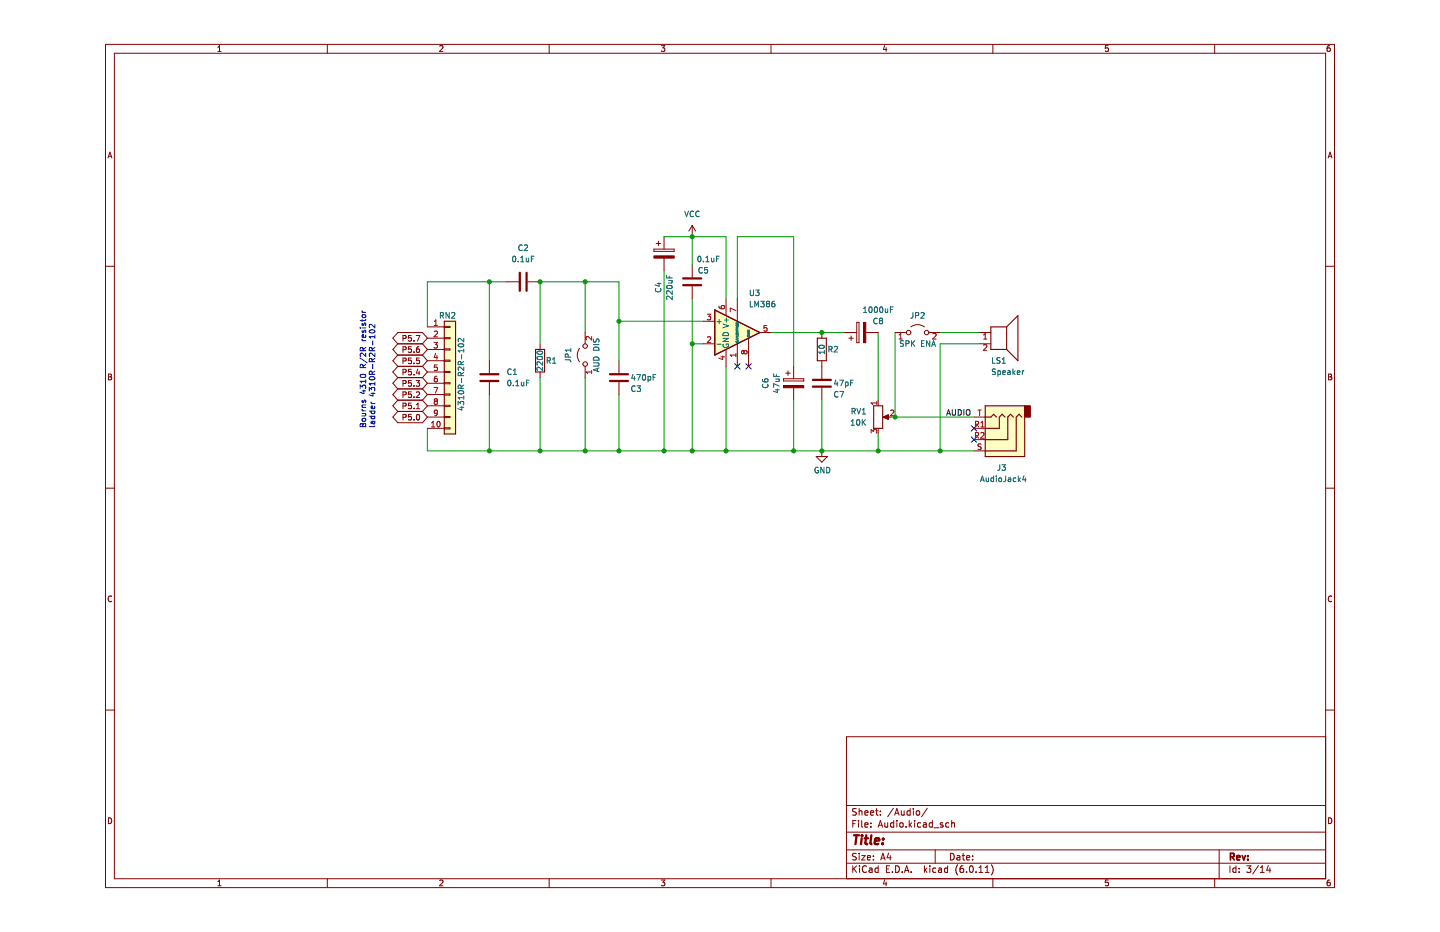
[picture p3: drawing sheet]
(kicad_sch (version 20211123) (generator eeschema)

 (paper "A4")

 (lib_symbols
  (symbol "Amplifier_Audio:LM386" (pin_names (offset 0.127)) (in_bom yes) (on_board yes)
   (property "Reference" "U" (id 0) (at 1.27 7.62 0) (effects (font (size 1.27 1.27)) (justify left)))
   (property "Value" "LM386" (id 1) (at 1.27 5.08 0) (effects (font (size 1.27 1.27)) (justify left)))
   (property "Footprint" "" (id 2) (at 2.54 2.54 0) (effects (font (size 1.27 1.27)) hide))
   (property "Datasheet" "http://www.ti.com/lit/ds/symlink/lm386.pdf" (id 3) (at 5.08 5.08 0) (effects (font (size 1.27 1.27)) hide))
   (symbol "LM386_0_1"
    (polyline (pts (xy 5.08 0) (xy -5.08 5.08) (xy -5.08 -5.08) (xy 5.08 0)) (stroke (width 0.254) (type default) (color 0 0 0 0)) (fill (type background))))
   (symbol "LM386_1_1"
    (pin input line (at 0 -7.62 90) (length 5.08) (name "GAIN" (effects (font (size 0.508 0.508)))) (number "1" (effects (font (size 1.27 1.27)))))
    (pin input line (at -7.62 -2.54 0) (length 2.54) (name "-" (effects (font (size 1.27 1.27)))) (number "2" (effects (font (size 1.27 1.27)))))
    (pin input line (at -7.62 2.54 0) (length 2.54) (name "+" (effects (font (size 1.27 1.27)))) (number "3" (effects (font (size 1.27 1.27)))))
    (pin power_in line (at -2.54 -7.62 90) (length 3.81) (name "GND" (effects (font (size 1.27 1.27)))) (number "4" (effects (font (size 1.27 1.27)))))
    (pin output line (at 7.62 0 180) (length 2.54) (name "~" (effects (font (size 1.27 1.27)))) (number "5" (effects (font (size 1.27 1.27)))))
    (pin power_in line (at -2.54 7.62 270) (length 3.81) (name "V+" (effects (font (size 1.27 1.27)))) (number "6" (effects (font (size 1.27 1.27)))))
    (pin input line (at 0 7.62 270) (length 5.08) (name "BYPASS" (effects (font (size 0.508 0.508)))) (number "7" (effects (font (size 1.27 1.27)))))
    (pin input line (at 2.54 -7.62 90) (length 6.35) (name "GAIN" (effects (font (size 0.508 0.508)))) (number "8" (effects (font (size 1.27 1.27)))))))
  (symbol "Connector:AudioJack4" (in_bom yes) (on_board yes)
   (property "Reference" "J" (id 0) (at 0 8.89 0) (effects (font (size 1.27 1.27))))
   (property "Value" "AudioJack4" (id 1) (at 0 6.35 0) (effects (font (size 1.27 1.27))))
   (property "Footprint" "" (id 2) (at 0 0 0) (effects (font (size 1.27 1.27)) hide))
   (property "Datasheet" "~" (id 3) (at 0 0 0) (effects (font (size 1.27 1.27)) hide))
   (symbol "AudioJack4_0_1"
    (rectangle (start -6.35 -5.08) (end -7.62 -7.62) (stroke (width 0.254) (type default) (color 0 0 0 0)) (fill (type outline)))
    (polyline (pts (xy 0 -5.08) (xy 0.635 -5.715) (xy 1.27 -5.08) (xy 2.54 -5.08)) (stroke (width 0.254) (type default) (color 0 0 0 0)) (fill (type none)))
    (polyline (pts (xy -5.715 -5.08) (xy -5.08 -5.715) (xy -4.445 -5.08) (xy -4.445 2.54) (xy 2.54 2.54)) (stroke (width 0.254) (type default) (color 0 0 0 0)) (fill (type none)))
    (polyline (pts (xy -1.905 -5.08) (xy -1.27 -5.715) (xy -0.635 -5.08) (xy -0.635 -2.54) (xy 2.54 -2.54)) (stroke (width 0.254) (type default) (color 0 0 0 0)) (fill (type none)))
    (polyline (pts (xy 2.54 0) (xy -2.54 0) (xy -2.54 -5.08) (xy -3.175 -5.715) (xy -3.81 -5.08)) (stroke (width 0.254) (type default) (color 0 0 0 0)) (fill (type none)))
    (rectangle (start 2.54 3.81) (end -6.35 -7.62) (stroke (width 0.254) (type default) (color 0 0 0 0)) (fill (type background))))
   (symbol "AudioJack4_1_1"
    (pin passive line (at 5.08 -2.54 180) (length 2.54) (name "~" (effects (font (size 1.27 1.27)))) (number "R1" (effects (font (size 1.27 1.27)))))
    (pin passive line (at 5.08 0 180) (length 2.54) (name "~" (effects (font (size 1.27 1.27)))) (number "R2" (effects (font (size 1.27 1.27)))))
    (pin passive line (at 5.08 2.54 180) (length 2.54) (name "~" (effects (font (size 1.27 1.27)))) (number "S" (effects (font (size 1.27 1.27)))))
    (pin passive line (at 5.08 -5.08 180) (length 2.54) (name "~" (effects (font (size 1.27 1.27)))) (number "T" (effects (font (size 1.27 1.27)))))))
  (symbol "Connector_Generic:Conn_01x10" (pin_names (offset 1.016) hide) (in_bom yes) (on_board yes)
   (property "Reference" "J" (id 0) (at 0 12.7 0) (effects (font (size 1.27 1.27))))
   (property "Value" "Conn_01x10" (id 1) (at 0 -15.24 0) (effects (font (size 1.27 1.27))))
   (property "Footprint" "" (id 2) (at 0 0 0) (effects (font (size 1.27 1.27)) hide))
   (property "Datasheet" "~" (id 3) (at 0 0 0) (effects (font (size 1.27 1.27)) hide))
   (symbol "Conn_01x10_1_1"
    (rectangle (start -1.27 -12.573) (end 0 -12.827) (stroke (width 0.1524) (type default) (color 0 0 0 0)) (fill (type none)))
    (rectangle (start -1.27 -10.033) (end 0 -10.287) (stroke (width 0.1524) (type default) (color 0 0 0 0)) (fill (type none)))
    (rectangle (start -1.27 -7.493) (end 0 -7.747) (stroke (width 0.1524) (type default) (color 0 0 0 0)) (fill (type none)))
    (rectangle (start -1.27 -4.953) (end 0 -5.207) (stroke (width 0.1524) (type default) (color 0 0 0 0)) (fill (type none)))
    (rectangle (start -1.27 -2.413) (end 0 -2.667) (stroke (width 0.1524) (type default) (color 0 0 0 0)) (fill (type none)))
    (rectangle (start -1.27 0.127) (end 0 -0.127) (stroke (width 0.1524) (type default) (color 0 0 0 0)) (fill (type none)))
    (rectangle (start -1.27 2.667) (end 0 2.413) (stroke (width 0.1524) (type default) (color 0 0 0 0)) (fill (type none)))
    (rectangle (start -1.27 5.207) (end 0 4.953) (stroke (width 0.1524) (type default) (color 0 0 0 0)) (fill (type none)))
    (rectangle (start -1.27 7.747) (end 0 7.493) (stroke (width 0.1524) (type default) (color 0 0 0 0)) (fill (type none)))
    (rectangle (start -1.27 10.287) (end 0 10.033) (stroke (width 0.1524) (type default) (color 0 0 0 0)) (fill (type none)))
    (rectangle (start -1.27 11.43) (end 1.27 -13.97) (stroke (width 0.254) (type default) (color 0 0 0 0)) (fill (type background)))
    (pin passive line (at -5.08 10.16 0) (length 3.81) (name "Pin_1" (effects (font (size 1.27 1.27)))) (number "1" (effects (font (size 1.27 1.27)))))
    (pin passive line (at -5.08 -12.7 0) (length 3.81) (name "Pin_10" (effects (font (size 1.27 1.27)))) (number "10" (effects (font (size 1.27 1.27)))))
    (pin passive line (at -5.08 7.62 0) (length 3.81) (name "Pin_2" (effects (font (size 1.27 1.27)))) (number "2" (effects (font (size 1.27 1.27)))))
    (pin passive line (at -5.08 5.08 0) (length 3.81) (name "Pin_3" (effects (font (size 1.27 1.27)))) (number "3" (effects (font (size 1.27 1.27)))))
    (pin passive line (at -5.08 2.54 0) (length 3.81) (name "Pin_4" (effects (font (size 1.27 1.27)))) (number "4" (effects (font (size 1.27 1.27)))))
    (pin passive line (at -5.08 0 0) (length 3.81) (name "Pin_5" (effects (font (size 1.27 1.27)))) (number "5" (effects (font (size 1.27 1.27)))))
    (pin passive line (at -5.08 -2.54 0) (length 3.81) (name "Pin_6" (effects (font (size 1.27 1.27)))) (number "6" (effects (font (size 1.27 1.27)))))
    (pin passive line (at -5.08 -5.08 0) (length 3.81) (name "Pin_7" (effects (font (size 1.27 1.27)))) (number "7" (effects (font (size 1.27 1.27)))))
    (pin passive line (at -5.08 -7.62 0) (length 3.81) (name "Pin_8" (effects (font (size 1.27 1.27)))) (number "8" (effects (font (size 1.27 1.27)))))
    (pin passive line (at -5.08 -10.16 0) (length 3.81) (name "Pin_9" (effects (font (size 1.27 1.27)))) (number "9" (effects (font (size 1.27 1.27)))))))
  (symbol "Device:C" (pin_numbers hide) (pin_names (offset 0.254)) (in_bom yes) (on_board yes)
   (property "Reference" "C" (id 0) (at 0.635 2.54 0) (effects (font (size 1.27 1.27)) (justify left)))
   (property "Value" "C" (id 1) (at 0.635 -2.54 0) (effects (font (size 1.27 1.27)) (justify left)))
   (property "Footprint" "" (id 2) (at 0.9652 -3.81 0) (effects (font (size 1.27 1.27)) hide))
   (property "Datasheet" "~" (id 3) (at 0 0 0) (effects (font (size 1.27 1.27)) hide))
   (symbol "C_0_1"
    (polyline (pts (xy -2.032 -0.762) (xy 2.032 -0.762)) (stroke (width 0.508) (type default) (color 0 0 0 0)) (fill (type none)))
    (polyline (pts (xy -2.032 0.762) (xy 2.032 0.762)) (stroke (width 0.508) (type default) (color 0 0 0 0)) (fill (type none))))
   (symbol "C_1_1"
    (pin passive line (at 0 3.81 270) (length 2.794) (name "~" (effects (font (size 1.27 1.27)))) (number "1" (effects (font (size 1.27 1.27)))))
    (pin passive line (at 0 -3.81 90) (length 2.794) (name "~" (effects (font (size 1.27 1.27)))) (number "2" (effects (font (size 1.27 1.27)))))))
  (symbol "Device:C_Polarized" (pin_numbers hide) (pin_names (offset 0.254)) (in_bom yes) (on_board yes)
   (property "Reference" "C" (id 0) (at 0.635 2.54 0) (effects (font (size 1.27 1.27)) (justify left)))
   (property "Value" "C_Polarized" (id 1) (at 0.635 -2.54 0) (effects (font (size 1.27 1.27)) (justify left)))
   (property "Footprint" "" (id 2) (at 0.9652 -3.81 0) (effects (font (size 1.27 1.27)) hide))
   (property "Datasheet" "~" (id 3) (at 0 0 0) (effects (font (size 1.27 1.27)) hide))
   (symbol "C_Polarized_0_1"
    (rectangle (start -2.286 0.508) (end 2.286 1.016) (stroke (width 0) (type default) (color 0 0 0 0)) (fill (type none)))
    (polyline (pts (xy -1.778 2.286) (xy -0.762 2.286)) (stroke (width 0) (type default) (color 0 0 0 0)) (fill (type none)))
    (polyline (pts (xy -1.27 2.794) (xy -1.27 1.778)) (stroke (width 0) (type default) (color 0 0 0 0)) (fill (type none)))
    (rectangle (start 2.286 -0.508) (end -2.286 -1.016) (stroke (width 0) (type default) (color 0 0 0 0)) (fill (type outline))))
   (symbol "C_Polarized_1_1"
    (pin passive line (at 0 3.81 270) (length 2.794) (name "~" (effects (font (size 1.27 1.27)))) (number "1" (effects (font (size 1.27 1.27)))))
    (pin passive line (at 0 -3.81 90) (length 2.794) (name "~" (effects (font (size 1.27 1.27)))) (number "2" (effects (font (size 1.27 1.27)))))))
  (symbol "Device:R" (pin_numbers hide) (pin_names (offset 0)) (in_bom yes) (on_board yes)
   (property "Reference" "R" (id 0) (at 2.032 0 90) (effects (font (size 1.27 1.27))))
   (property "Value" "R" (id 1) (at 0 0 90) (effects (font (size 1.27 1.27))))
   (property "Footprint" "" (id 2) (at -1.778 0 90) (effects (font (size 1.27 1.27)) hide))
   (property "Datasheet" "~" (id 3) (at 0 0 0) (effects (font (size 1.27 1.27)) hide))
   (symbol "R_0_1"
    (rectangle (start -1.016 -2.54) (end 1.016 2.54) (stroke (width 0.254) (type default) (color 0 0 0 0)) (fill (type none))))
   (symbol "R_1_1"
    (pin passive line (at 0 3.81 270) (length 1.27) (name "~" (effects (font (size 1.27 1.27)))) (number "1" (effects (font (size 1.27 1.27)))))
    (pin passive line (at 0 -3.81 90) (length 1.27) (name "~" (effects (font (size 1.27 1.27)))) (number "2" (effects (font (size 1.27 1.27)))))))
  (symbol "Device:R_Potentiometer" (pin_names (offset 1.016) hide) (in_bom yes) (on_board yes)
   (property "Reference" "RV" (id 0) (at -4.445 0 90) (effects (font (size 1.27 1.27))))
   (property "Value" "R_Potentiometer" (id 1) (at -2.54 0 90) (effects (font (size 1.27 1.27))))
   (property "Footprint" "" (id 2) (at 0 0 0) (effects (font (size 1.27 1.27)) hide))
   (property "Datasheet" "~" (id 3) (at 0 0 0) (effects (font (size 1.27 1.27)) hide))
   (symbol "R_Potentiometer_0_1"
    (polyline (pts (xy 2.54 0) (xy 1.524 0)) (stroke (width 0) (type default) (color 0 0 0 0)) (fill (type none)))
    (polyline (pts (xy 1.143 0) (xy 2.286 0.508) (xy 2.286 -0.508) (xy 1.143 0)) (stroke (width 0) (type default) (color 0 0 0 0)) (fill (type outline)))
    (rectangle (start 1.016 2.54) (end -1.016 -2.54) (stroke (width 0.254) (type default) (color 0 0 0 0)) (fill (type none))))
   (symbol "R_Potentiometer_1_1"
    (pin passive line (at 0 3.81 270) (length 1.27) (name "1" (effects (font (size 1.27 1.27)))) (number "1" (effects (font (size 1.27 1.27)))))
    (pin passive line (at 3.81 0 180) (length 1.27) (name "2" (effects (font (size 1.27 1.27)))) (number "2" (effects (font (size 1.27 1.27)))))
    (pin passive line (at 0 -3.81 90) (length 1.27) (name "3" (effects (font (size 1.27 1.27)))) (number "3" (effects (font (size 1.27 1.27)))))))
  (symbol "Device:Speaker" (pin_names (offset 0) hide) (in_bom yes) (on_board yes)
   (property "Reference" "LS" (id 0) (at 1.27 5.715 0) (effects (font (size 1.27 1.27)) (justify right)))
   (property "Value" "Speaker" (id 1) (at 1.27 3.81 0) (effects (font (size 1.27 1.27)) (justify right)))
   (property "Footprint" "" (id 2) (at 0 -5.08 0) (effects (font (size 1.27 1.27)) hide))
   (property "Datasheet" "~" (id 3) (at -0.254 -1.27 0) (effects (font (size 1.27 1.27)) hide))
   (symbol "Speaker_0_0"
    (rectangle (start -2.54 1.27) (end 1.016 -3.81) (stroke (width 0.254) (type default) (color 0 0 0 0)) (fill (type none)))
    (polyline (pts (xy 1.016 1.27) (xy 3.556 3.81) (xy 3.556 -6.35) (xy 1.016 -3.81)) (stroke (width 0.254) (type default) (color 0 0 0 0)) (fill (type none))))
   (symbol "Speaker_1_1"
    (pin input line (at -5.08 0 0) (length 2.54) (name "1" (effects (font (size 1.27 1.27)))) (number "1" (effects (font (size 1.27 1.27)))))
    (pin input line (at -5.08 -2.54 0) (length 2.54) (name "2" (effects (font (size 1.27 1.27)))) (number "2" (effects (font (size 1.27 1.27)))))))
  (symbol "Jumper:Jumper_2_Open" (pin_names (offset 0) hide) (in_bom yes) (on_board yes)
   (property "Reference" "JP" (id 0) (at 0 2.794 0) (effects (font (size 1.27 1.27))))
   (property "Value" "Jumper_2_Open" (id 1) (at 0 -2.286 0) (effects (font (size 1.27 1.27))))
   (property "Footprint" "" (id 2) (at 0 0 0) (effects (font (size 1.27 1.27)) hide))
   (property "Datasheet" "~" (id 3) (at 0 0 0) (effects (font (size 1.27 1.27)) hide))
   (symbol "Jumper_2_Open_0_0"
    (circle (center -2.032 0) (radius 0.508) (stroke (width 0) (type default) (color 0 0 0 0)) (fill (type none)))
    (circle (center 2.032 0) (radius 0.508) (stroke (width 0) (type default) (color 0 0 0 0)) (fill (type none))))
   (symbol "Jumper_2_Open_0_1"
    (arc (start 1.524 1.27) (mid 0 1.778) (end -1.524 1.27) (stroke (width 0) (type default) (color 0 0 0 0)) (fill (type none))))
   (symbol "Jumper_2_Open_1_1"
    (pin passive line (at -5.08 0 0) (length 2.54) (name "A" (effects (font (size 1.27 1.27)))) (number "1" (effects (font (size 1.27 1.27)))))
    (pin passive line (at 5.08 0 180) (length 2.54) (name "B" (effects (font (size 1.27 1.27)))) (number "2" (effects (font (size 1.27 1.27)))))))
  (symbol "power:GND" (power) (pin_names (offset 0)) (in_bom yes) (on_board yes)
   (property "Reference" "#PWR" (id 0) (at 0 -6.35 0) (effects (font (size 1.27 1.27)) hide))
   (property "Value" "GND" (id 1) (at 0 -3.81 0) (effects (font (size 1.27 1.27))))
   (property "Footprint" "" (id 2) (at 0 0 0) (effects (font (size 1.27 1.27)) hide))
   (property "Datasheet" "" (id 3) (at 0 0 0) (effects (font (size 1.27 1.27)) hide))
   (symbol "GND_0_1"
    (polyline (pts (xy 0 0) (xy 0 -1.27) (xy 1.27 -1.27) (xy 0 -2.54) (xy -1.27 -1.27) (xy 0 -1.27)) (stroke (width 0) (type default) (color 0 0 0 0)) (fill (type none))))
   (symbol "GND_1_1"
    (pin power_in line (at 0 0 270) (length 0) hide (name "GND" (effects (font (size 1.27 1.27)))) (number "1" (effects (font (size 1.27 1.27)))))))
  (symbol "power:VCC" (power) (pin_names (offset 0)) (in_bom yes) (on_board yes)
   (property "Reference" "#PWR" (id 0) (at 0 -3.81 0) (effects (font (size 1.27 1.27)) hide))
   (property "Value" "VCC" (id 1) (at 0 3.81 0) (effects (font (size 1.27 1.27))))
   (property "Footprint" "" (id 2) (at 0 0 0) (effects (font (size 1.27 1.27)) hide))
   (property "Datasheet" "" (id 3) (at 0 0 0) (effects (font (size 1.27 1.27)) hide))
   (symbol "VCC_0_1"
    (polyline (pts (xy -0.762 1.27) (xy 0 2.54)) (stroke (width 0) (type default) (color 0 0 0 0)) (fill (type none)))
    (polyline (pts (xy 0 0) (xy 0 2.54)) (stroke (width 0) (type default) (color 0 0 0 0)) (fill (type none)))
    (polyline (pts (xy 0 2.54) (xy 0.762 1.27)) (stroke (width 0) (type default) (color 0 0 0 0)) (fill (type none))))
   (symbol "VCC_1_1"
    (pin power_in line (at 0 0 90) (length 0) hide (name "VCC" (effects (font (size 1.27 1.27)))) (number "1" (effects (font (size 1.27 1.27))))))))

 (junction (at 135.89 101.6) (diameter 0) (color 0 0 0 0))
 (junction (at 142.24 77.47) (diameter 0) (color 0 0 0 0))
 (junction (at 171.45 101.6) (diameter 0) (color 0 0 0 0))
 (junction (at 107.95 101.6) (diameter 0) (color 0 0 0 0))
 (junction (at 171.45 74.93) (diameter 0) (color 0 0 0 0))
 (junction (at 165.1 101.6) (diameter 0) (color 0 0 0 0))
 (junction (at 187.96 93.98) (diameter 0) (color 0 0 0 0))
 (junction (at 96.52 101.6) (diameter 0) (color 0 0 0 0))
 (junction (at 125.73 101.6) (diameter 0) (color 0 0 0 0))
 (junction (at 142.24 53.34) (diameter 0) (color 0 0 0 0))
 (junction (at 118.11 101.6) (diameter 0) (color 0 0 0 0))
 (junction (at 96.52 63.5) (diameter 0) (color 0 0 0 0))
 (junction (at 142.24 101.6) (diameter 0) (color 0 0 0 0))
 (junction (at 118.11 63.5) (diameter 0) (color 0 0 0 0))
 (junction (at 198.12 101.6) (diameter 0) (color 0 0 0 0))
 (junction (at 107.95 63.5) (diameter 0) (color 0 0 0 0))
 (junction (at 149.86 101.6) (diameter 0) (color 0 0 0 0))
 (junction (at 125.73 72.39) (diameter 0) (color 0 0 0 0))
 (junction (at 184.15 101.6) (diameter 0) (color 0 0 0 0))

 (no_connect (at 205.74 99.06))
 (no_connect (at 152.4 82.55))
 (no_connect (at 205.74 96.52))
 (no_connect (at 154.94 82.55))

 (wire (pts (xy 165.1 101.6) (xy 171.45 101.6)) (stroke (width 0) (type default) (color 0 0 0 0)))
 (wire (pts (xy 184.15 97.79) (xy 184.15 101.6)) (stroke (width 0) (type default) (color 0 0 0 0)))
 (wire (pts (xy 142.24 59.69) (xy 142.24 53.34)) (stroke (width 0) (type default) (color 0 0 0 0)))
 (wire (pts (xy 184.15 101.6) (xy 198.12 101.6)) (stroke (width 0) (type default) (color 0 0 0 0)))
 (wire (pts (xy 118.11 63.5) (xy 125.73 63.5)) (stroke (width 0) (type default) (color 0 0 0 0)))
 (wire (pts (xy 198.12 77.47) (xy 207.01 77.47)) (stroke (width 0) (type default) (color 0 0 0 0)))
 (wire (pts (xy 125.73 63.5) (xy 125.73 72.39)) (stroke (width 0) (type default) (color 0 0 0 0)))
 (wire (pts (xy 187.96 74.93) (xy 187.96 93.98)) (stroke (width 0) (type default) (color 0 0 0 0)))
 (wire (pts (xy 160.02 74.93) (xy 171.45 74.93)) (stroke (width 0) (type default) (color 0 0 0 0)))
 (wire (pts (xy 135.89 60.96) (xy 135.89 101.6)) (stroke (width 0) (type default) (color 0 0 0 0)))
 (wire (pts (xy 125.73 72.39) (xy 144.78 72.39)) (stroke (width 0) (type default) (color 0 0 0 0)))
 (wire (pts (xy 142.24 53.34) (xy 149.86 53.34)) (stroke (width 0) (type default) (color 0 0 0 0)))
 (wire (pts (xy 107.95 63.5) (xy 107.95 77.47)) (stroke (width 0) (type default) (color 0 0 0 0)))
 (wire (pts (xy 107.95 85.09) (xy 107.95 101.6)) (stroke (width 0) (type default) (color 0 0 0 0)))
 (wire (pts (xy 118.11 63.5) (xy 118.11 74.93)) (stroke (width 0) (type default) (color 0 0 0 0)))
 (wire (pts (xy 82.55 73.66) (xy 82.55 63.5)) (stroke (width 0) (type default) (color 0 0 0 0)))
 (wire (pts (xy 82.55 96.52) (xy 82.55 101.6)) (stroke (width 0) (type default) (color 0 0 0 0)))
 (wire (pts (xy 125.73 81.28) (xy 125.73 72.39)) (stroke (width 0) (type default) (color 0 0 0 0)))
 (wire (pts (xy 165.1 82.55) (xy 165.1 53.34)) (stroke (width 0) (type default) (color 0 0 0 0)))
 (wire (pts (xy 142.24 77.47) (xy 142.24 101.6)) (stroke (width 0) (type default) (color 0 0 0 0)))
 (wire (pts (xy 96.52 63.5) (xy 100.33 63.5)) (stroke (width 0) (type default) (color 0 0 0 0)))
 (wire (pts (xy 165.1 90.17) (xy 165.1 101.6)) (stroke (width 0) (type default) (color 0 0 0 0)))
 (wire (pts (xy 96.52 101.6) (xy 107.95 101.6)) (stroke (width 0) (type default) (color 0 0 0 0)))
 (wire (pts (xy 142.24 101.6) (xy 149.86 101.6)) (stroke (width 0) (type default) (color 0 0 0 0)))
 (wire (pts (xy 118.11 101.6) (xy 125.73 101.6)) (stroke (width 0) (type default) (color 0 0 0 0)))
 (wire (pts (xy 144.78 77.47) (xy 142.24 77.47)) (stroke (width 0) (type default) (color 0 0 0 0)))
 (wire (pts (xy 82.55 101.6) (xy 96.52 101.6)) (stroke (width 0) (type default) (color 0 0 0 0)))
 (wire (pts (xy 96.52 81.28) (xy 96.52 63.5)) (stroke (width 0) (type default) (color 0 0 0 0)))
 (wire (pts (xy 187.96 93.98) (xy 205.74 93.98)) (stroke (width 0) (type default) (color 0 0 0 0)))
 (wire (pts (xy 152.4 53.34) (xy 165.1 53.34)) (stroke (width 0) (type default) (color 0 0 0 0)))
 (wire (pts (xy 125.73 88.9) (xy 125.73 101.6)) (stroke (width 0) (type default) (color 0 0 0 0)))
 (wire (pts (xy 152.4 53.34) (xy 152.4 67.31)) (stroke (width 0) (type default) (color 0 0 0 0)))
 (wire (pts (xy 171.45 74.93) (xy 176.53 74.93)) (stroke (width 0) (type default) (color 0 0 0 0)))
 (wire (pts (xy 142.24 53.34) (xy 135.89 53.34)) (stroke (width 0) (type default) (color 0 0 0 0)))
 (wire (pts (xy 184.15 74.93) (xy 184.15 90.17)) (stroke (width 0) (type default) (color 0 0 0 0)))
 (wire (pts (xy 198.12 74.93) (xy 207.01 74.93)) (stroke (width 0) (type default) (color 0 0 0 0)))
 (wire (pts (xy 149.86 101.6) (xy 165.1 101.6)) (stroke (width 0) (type default) (color 0 0 0 0)))
 (wire (pts (xy 107.95 101.6) (xy 118.11 101.6)) (stroke (width 0) (type default) (color 0 0 0 0)))
 (wire (pts (xy 125.73 101.6) (xy 135.89 101.6)) (stroke (width 0) (type default) (color 0 0 0 0)))
 (wire (pts (xy 198.12 77.47) (xy 198.12 101.6)) (stroke (width 0) (type default) (color 0 0 0 0)))
 (wire (pts (xy 198.12 101.6) (xy 205.74 101.6)) (stroke (width 0) (type default) (color 0 0 0 0)))
 (wire (pts (xy 82.55 63.5) (xy 96.52 63.5)) (stroke (width 0) (type default) (color 0 0 0 0)))
 (wire (pts (xy 149.86 82.55) (xy 149.86 101.6)) (stroke (width 0) (type default) (color 0 0 0 0)))
 (wire (pts (xy 142.24 67.31) (xy 142.24 77.47)) (stroke (width 0) (type default) (color 0 0 0 0)))
 (wire (pts (xy 135.89 101.6) (xy 142.24 101.6)) (stroke (width 0) (type default) (color 0 0 0 0)))
 (wire (pts (xy 149.86 53.34) (xy 149.86 67.31)) (stroke (width 0) (type default) (color 0 0 0 0)))
 (wire (pts (xy 107.95 63.5) (xy 118.11 63.5)) (stroke (width 0) (type default) (color 0 0 0 0)))
 (wire (pts (xy 96.52 88.9) (xy 96.52 101.6)) (stroke (width 0) (type default) (color 0 0 0 0)))
 (wire (pts (xy 171.45 101.6) (xy 184.15 101.6)) (stroke (width 0) (type default) (color 0 0 0 0)))
 (wire (pts (xy 171.45 90.17) (xy 171.45 101.6)) (stroke (width 0) (type default) (color 0 0 0 0)))
 (wire (pts (xy 118.11 85.09) (xy 118.11 101.6)) (stroke (width 0) (type default) (color 0 0 0 0)))

 (image (at 110.49 130.81)
  (data))

 (text "Bourns 4310 R/2R resistor\nladder 4310R-R2R-102" (at 71.12 96.52 90) (effects (font (size 1.27 1.27)) (justify left bottom)))

 (label "AUDIO" (at 199.39 93.98 0) (effects (font (size 1.27 1.27)) (justify left bottom)))

 (global_label "P5.5" (shape bidirectional) (at 82.55 81.28 180) (fields_autoplaced) (effects (font (size 1.27 1.27)) (justify right))
  (property "Intersheet References" "${INTERSHEET_REFS}" (id 0) (at 75.8431 81.2006 0) (effects (font (size 1.27 1.27)) (justify right) hide)))
 (global_label "P5.3" (shape bidirectional) (at 82.55 86.36 180) (fields_autoplaced) (effects (font (size 1.27 1.27)) (justify right))
  (property "Intersheet References" "${INTERSHEET_REFS}" (id 0) (at 75.8431 86.4394 0) (effects (font (size 1.27 1.27)) (justify right) hide)))
 (global_label "P5.2" (shape bidirectional) (at 82.55 88.9 180) (fields_autoplaced) (effects (font (size 1.27 1.27)) (justify right))
  (property "Intersheet References" "${INTERSHEET_REFS}" (id 0) (at 75.8431 88.9794 0) (effects (font (size 1.27 1.27)) (justify right) hide)))
 (global_label "P5.1" (shape bidirectional) (at 82.55 91.44 180) (fields_autoplaced) (effects (font (size 1.27 1.27)) (justify right))
  (property "Intersheet References" "${INTERSHEET_REFS}" (id 0) (at 75.8431 91.5194 0) (effects (font (size 1.27 1.27)) (justify right) hide)))
 (global_label "P5.0" (shape bidirectional) (at 82.55 93.98 180) (fields_autoplaced) (effects (font (size 1.27 1.27)) (justify right))
  (property "Intersheet References" "${INTERSHEET_REFS}" (id 0) (at 75.8431 94.0594 0) (effects (font (size 1.27 1.27)) (justify right) hide)))
 (global_label "P5.4" (shape bidirectional) (at 82.55 83.82 180) (fields_autoplaced) (effects (font (size 1.27 1.27)) (justify right))
  (property "Intersheet References" "${INTERSHEET_REFS}" (id 0) (at 75.8431 83.7406 0) (effects (font (size 1.27 1.27)) (justify right) hide)))
 (global_label "P5.7" (shape bidirectional) (at 82.55 76.2 180) (fields_autoplaced) (effects (font (size 1.27 1.27)) (justify right))
  (property "Intersheet References" "${INTERSHEET_REFS}" (id 0) (at 75.8431 76.1206 0) (effects (font (size 1.27 1.27)) (justify right) hide)))
 (global_label "P5.6" (shape bidirectional) (at 82.55 78.74 180) (fields_autoplaced) (effects (font (size 1.27 1.27)) (justify right))
  (property "Intersheet References" "${INTERSHEET_REFS}" (id 0) (at 75.8431 78.6606 0) (effects (font (size 1.27 1.27)) (justify right) hide)))

 (symbol (lib_id "Device:C") (at 125.73 85.09 0) (unit 1) (in_bom yes) (on_board yes)
  (property "Reference" "C3" (id 0) (at 128.27 87.63 0) (effects (font (size 1.27 1.27)) (justify left)))
  (property "Value" "470pF" (id 1) (at 128.27 85.09 0) (effects (font (size 1.27 1.27)) (justify left)))
  (property "Footprint" "Capacitor_THT:C_Disc_D3.8mm_W2.6mm_P2.50mm" (id 2) (at 126.6952 88.9 0) (effects (font (size 1.27 1.27)) hide))
  (property "Datasheet" "~" (id 3) (at 125.73 85.09 0) (effects (font (size 1.27 1.27)) hide)) (pin "1") (pin "2"))

 (symbol (lib_id "power:GND") (at 171.45 101.6 0) (unit 1) (in_bom yes) (on_board yes)
  (property "Reference" "#PWR06" (id 0) (at 171.45 107.95 0) (effects (font (size 1.27 1.27)) hide))
  (property "Value" "GND" (id 1) (at 171.577 105.9942 0))
  (property "Footprint" "" (id 2) (at 171.45 101.6 0) (effects (font (size 1.27 1.27)) hide))
  (property "Datasheet" "" (id 3) (at 171.45 101.6 0) (effects (font (size 1.27 1.27)) hide)) (pin "1"))

 (symbol (lib_id "Device:R_Potentiometer") (at 184.15 93.98 0) (unit 1) (in_bom yes) (on_board yes) (fields_autoplaced)
  (property "Reference" "RV1" (id 0) (at 181.61 92.7099 0) (effects (font (size 1.27 1.27)) (justify right)))
  (property "Value" "10K" (id 1) (at 181.61 95.2499 0) (effects (font (size 1.27 1.27)) (justify right)))
  (property "Footprint" "Potentiometer_THT:Potentiometer_Bourns_3386P_Vertical" (id 2) (at 184.15 93.98 0) (effects (font (size 1.27 1.27)) hide))
  (property "Datasheet" "~" (id 3) (at 184.15 93.98 0) (effects (font (size 1.27 1.27)) hide)) (pin "1") (pin "2") (pin "3"))

 (symbol (lib_id "Device:C") (at 96.52 85.09 0) (unit 1) (in_bom yes) (on_board yes) (fields_autoplaced)
  (property "Reference" "C1" (id 0) (at 100.33 83.8199 0) (effects (font (size 1.27 1.27)) (justify left)))
  (property "Value" "0.1uF" (id 1) (at 100.33 86.3599 0) (effects (font (size 1.27 1.27)) (justify left)))
  (property "Footprint" "Capacitor_THT:C_Disc_D5.0mm_W2.5mm_P5.00mm" (id 2) (at 97.4852 88.9 0) (effects (font (size 1.27 1.27)) hide))
  (property "Datasheet" "~" (id 3) (at 96.52 85.09 0) (effects (font (size 1.27 1.27)) hide)) (pin "1") (pin "2"))

 (symbol (lib_id "Amplifier_Audio:LM386") (at 152.4 74.93 0) (unit 1) (in_bom yes) (on_board yes)
  (property "Reference" "U3" (id 0) (at 154.94 66.04 0) (effects (font (size 1.27 1.27)) (justify left)))
  (property "Value" "LM386" (id 1) (at 154.94 68.58 0) (effects (font (size 1.27 1.27)) (justify left)))
  (property "Footprint" "Package_DIP:DIP-8_W7.62mm_Socket" (id 2) (at 154.94 72.39 0) (effects (font (size 1.27 1.27)) hide))
  (property "Datasheet" "http://www.ti.com/lit/ds/symlink/lm386.pdf" (id 3) (at 157.48 69.85 0) (effects (font (size 1.27 1.27)) hide)) (pin "1") (pin "2") (pin "3") (pin "4") (pin "5") (pin "6") (pin "7") (pin "8"))

 (symbol (lib_id "Device:Speaker") (at 212.09 74.93 0) (unit 1) (in_bom yes) (on_board yes)
  (property "Reference" "LS1" (id 0) (at 209.55 81.28 0) (effects (font (size 1.27 1.27)) (justify left)))
  (property "Value" "Speaker" (id 1) (at 209.55 83.82 0) (effects (font (size 1.27 1.27)) (justify left)))
  (property "Footprint" "Jameco PCB Speaker 30mm 135722:Jameco PCB Speaker 30mm 135722" (id 2) (at 212.09 80.01 0) (effects (font (size 1.27 1.27)) hide))
  (property "Datasheet" "~" (id 3) (at 211.836 76.2 0) (effects (font (size 1.27 1.27)) hide)) (pin "1") (pin "2"))

 (symbol (lib_id "Device:C_Polarized") (at 180.34 74.93 90) (unit 1) (in_bom yes) (on_board yes)
  (property "Reference" "C8" (id 0) (at 184.15 72.39 90))
  (property "Value" "1000uF" (id 1) (at 184.15 69.85 90))
  (property "Footprint" "Capacitor_THT:CP_Radial_D8.0mm_P2.50mm" (id 2) (at 184.15 73.9648 0) (effects (font (size 1.27 1.27)) hide))
  (property "Datasheet" "~" (id 3) (at 180.34 74.93 0) (effects (font (size 1.27 1.27)) hide)) (pin "1") (pin "2"))

 (symbol (lib_id "Connector_Generic:Conn_01x10") (at 87.63 83.82 0) (unit 1) (in_bom yes) (on_board yes)
  (property "Reference" "RN2" (id 0) (at 85.09 71.12 0) (effects (font (size 1.27 1.27)) (justify left)))
  (property "Value" "4310R-R2R-102" (id 1) (at 90.17 92.71 90) (effects (font (size 1.27 1.27)) (justify left)))
  (property "Footprint" "Resistor_THT:R_Array_SIP10" (id 2) (at 87.63 83.82 0) (effects (font (size 1.27 1.27)) hide))
  (property "Datasheet" "~" (id 3) (at 87.63 83.82 0) (effects (font (size 1.27 1.27)) hide)) (pin "1") (pin "10") (pin "2") (pin "3") (pin "4") (pin "5") (pin "6") (pin "7") (pin "8") (pin "9"))

 (symbol (lib_id "Jumper:Jumper_2_Open") (at 118.11 80.01 90) (unit 1) (in_bom yes) (on_board yes)
  (property "Reference" "JP1" (id 0) (at 114.3 80.01 0))
  (property "Value" "AUD DIS" (id 1) (at 120.65 80.01 0))
  (property "Footprint" "Connector_PinHeader_2.54mm:PinHeader_1x02_P2.54mm_Vertical" (id 2) (at 118.11 80.01 0) (effects (font (size 1.27 1.27)) hide))
  (property "Datasheet" "~" (id 3) (at 118.11 80.01 0) (effects (font (size 1.27 1.27)) hide)) (pin "1") (pin "2"))

 (symbol (lib_id "Device:C") (at 171.45 86.36 0) (unit 1) (in_bom yes) (on_board yes)
  (property "Reference" "C7" (id 0) (at 173.99 88.9 0) (effects (font (size 1.27 1.27)) (justify left)))
  (property "Value" "47pF" (id 1) (at 173.99 86.36 0) (effects (font (size 1.27 1.27)) (justify left)))
  (property "Footprint" "Capacitor_THT:C_Disc_D3.8mm_W2.6mm_P2.50mm" (id 2) (at 172.4152 90.17 0) (effects (font (size 1.27 1.27)) hide))
  (property "Datasheet" "~" (id 3) (at 171.45 86.36 0) (effects (font (size 1.27 1.27)) hide)) (pin "1") (pin "2"))

 (symbol (lib_id "Device:C") (at 142.24 63.5 180) (unit 1) (in_bom yes) (on_board yes)
  (property "Reference" "C5" (id 0) (at 146.05 60.96 0) (effects (font (size 1.27 1.27)) (justify left)))
  (property "Value" "0.1uF" (id 1) (at 148.59 58.42 0) (effects (font (size 1.27 1.27)) (justify left)))
  (property "Footprint" "Capacitor_THT:C_Disc_D5.0mm_W2.5mm_P5.00mm" (id 2) (at 141.2748 59.69 0) (effects (font (size 1.27 1.27)) hide))
  (property "Datasheet" "~" (id 3) (at 142.24 63.5 0) (effects (font (size 1.27 1.27)) hide)) (pin "1") (pin "2"))

 (symbol (lib_id "Device:C_Polarized") (at 135.89 57.15 0) (unit 1) (in_bom yes) (on_board yes)
  (property "Reference" "C4" (id 0) (at 134.62 64.77 90))
  (property "Value" "220uF" (id 1) (at 137.16 64.77 90))
  (property "Footprint" "Capacitor_THT:CP_Radial_D8.0mm_P2.50mm" (id 2) (at 136.8552 60.96 0) (effects (font (size 1.27 1.27)) hide))
  (property "Datasheet" "~" (id 3) (at 135.89 57.15 0) (effects (font (size 1.27 1.27)) hide)) (pin "1") (pin "2"))

 (symbol (lib_id "Jumper:Jumper_2_Open") (at 193.04 74.93 0) (unit 1) (in_bom yes) (on_board yes)
  (property "Reference" "JP2" (id 0) (at 193.04 71.12 0))
  (property "Value" "SPK ENA" (id 1) (at 193.04 77.47 0))
  (property "Footprint" "Connector_PinHeader_2.54mm:PinHeader_1x02_P2.54mm_Vertical" (id 2) (at 193.04 74.93 0) (effects (font (size 1.27 1.27)) hide))
  (property "Datasheet" "~" (id 3) (at 193.04 74.93 0) (effects (font (size 1.27 1.27)) hide)) (pin "1") (pin "2"))

 (symbol (lib_id "Connector:AudioJack4") (at 210.82 99.06 180) (unit 1) (in_bom yes) (on_board yes)
  (property "Reference" "J3" (id 0) (at 210.82 105.41 0) (effects (font (size 1.27 1.27)) (justify right)))
  (property "Value" "AudioJack4" (id 1) (at 207.01 107.95 0) (effects (font (size 1.27 1.27)) (justify right)))
  (property "Footprint" "Connector_Audio:Jack_3.5mm_PJ320E_Horizontal" (id 2) (at 210.82 99.06 0) (effects (font (size 1.27 1.27)) hide))
  (property "Datasheet" "~" (id 3) (at 210.82 99.06 0) (effects (font (size 1.27 1.27)) hide)) (pin "R1") (pin "R2") (pin "S") (pin "T"))

 (symbol (lib_id "Device:C_Polarized") (at 165.1 86.36 0) (unit 1) (in_bom yes) (on_board yes)
  (property "Reference" "C6" (id 0) (at 158.75 86.36 90))
  (property "Value" "47uF" (id 1) (at 161.29 86.36 90))
  (property "Footprint" "Capacitor_THT:CP_Radial_D5.0mm_P2.50mm" (id 2) (at 166.0652 90.17 0) (effects (font (size 1.27 1.27)) hide))
  (property "Datasheet" "~" (id 3) (at 165.1 86.36 0) (effects (font (size 1.27 1.27)) hide)) (pin "1") (pin "2"))

 (symbol (lib_id "Device:R") (at 107.95 81.28 180) (unit 1) (in_bom yes) (on_board yes)
  (property "Reference" "R1" (id 0) (at 110.49 81.28 0))
  (property "Value" "2200" (id 1) (at 107.95 81.28 90))
  (property "Footprint" "Resistor_THT:R_Axial_DIN0207_L6.3mm_D2.5mm_P7.62mm_Horizontal" (id 2) (at 109.728 81.28 90) (effects (font (size 1.27 1.27)) hide))
  (property "Datasheet" "~" (id 3) (at 107.95 81.28 0) (effects (font (size 1.27 1.27)) hide)) (pin "1") (pin "2"))

 (symbol (lib_id "Device:C") (at 104.14 63.5 90) (unit 1) (in_bom yes) (on_board yes) (fields_autoplaced)
  (property "Reference" "C2" (id 0) (at 104.14 55.88 90))
  (property "Value" "0.1uF" (id 1) (at 104.14 58.42 90))
  (property "Footprint" "Capacitor_THT:C_Disc_D5.0mm_W2.5mm_P5.00mm" (id 2) (at 107.95 62.5348 0) (effects (font (size 1.27 1.27)) hide))
  (property "Datasheet" "~" (id 3) (at 104.14 63.5 0) (effects (font (size 1.27 1.27)) hide)) (pin "1") (pin "2"))

 (symbol (lib_id "Device:R") (at 171.45 78.74 180) (unit 1) (in_bom yes) (on_board yes)
  (property "Reference" "R2" (id 0) (at 173.99 78.74 0))
  (property "Value" "10" (id 1) (at 171.45 78.74 90))
  (property "Footprint" "Resistor_THT:R_Axial_DIN0207_L6.3mm_D2.5mm_P7.62mm_Horizontal" (id 2) (at 173.228 78.74 90) (effects (font (size 1.27 1.27)) hide))
  (property "Datasheet" "~" (id 3) (at 171.45 78.74 0) (effects (font (size 1.27 1.27)) hide)) (pin "1") (pin "2"))

 (symbol (lib_id "power:VCC") (at 142.24 53.34 0) (unit 1) (in_bom yes) (on_board yes) (fields_autoplaced)
  (property "Reference" "#PWR05" (id 0) (at 142.24 57.15 0) (effects (font (size 1.27 1.27)) hide))
  (property "Value" "VCC" (id 1) (at 142.24 48.26 0))
  (property "Footprint" "" (id 2) (at 142.24 53.34 0) (effects (font (size 1.27 1.27)) hide))
  (property "Datasheet" "" (id 3) (at 142.24 53.34 0) (effects (font (size 1.27 1.27)) hide)) (pin "1")))
